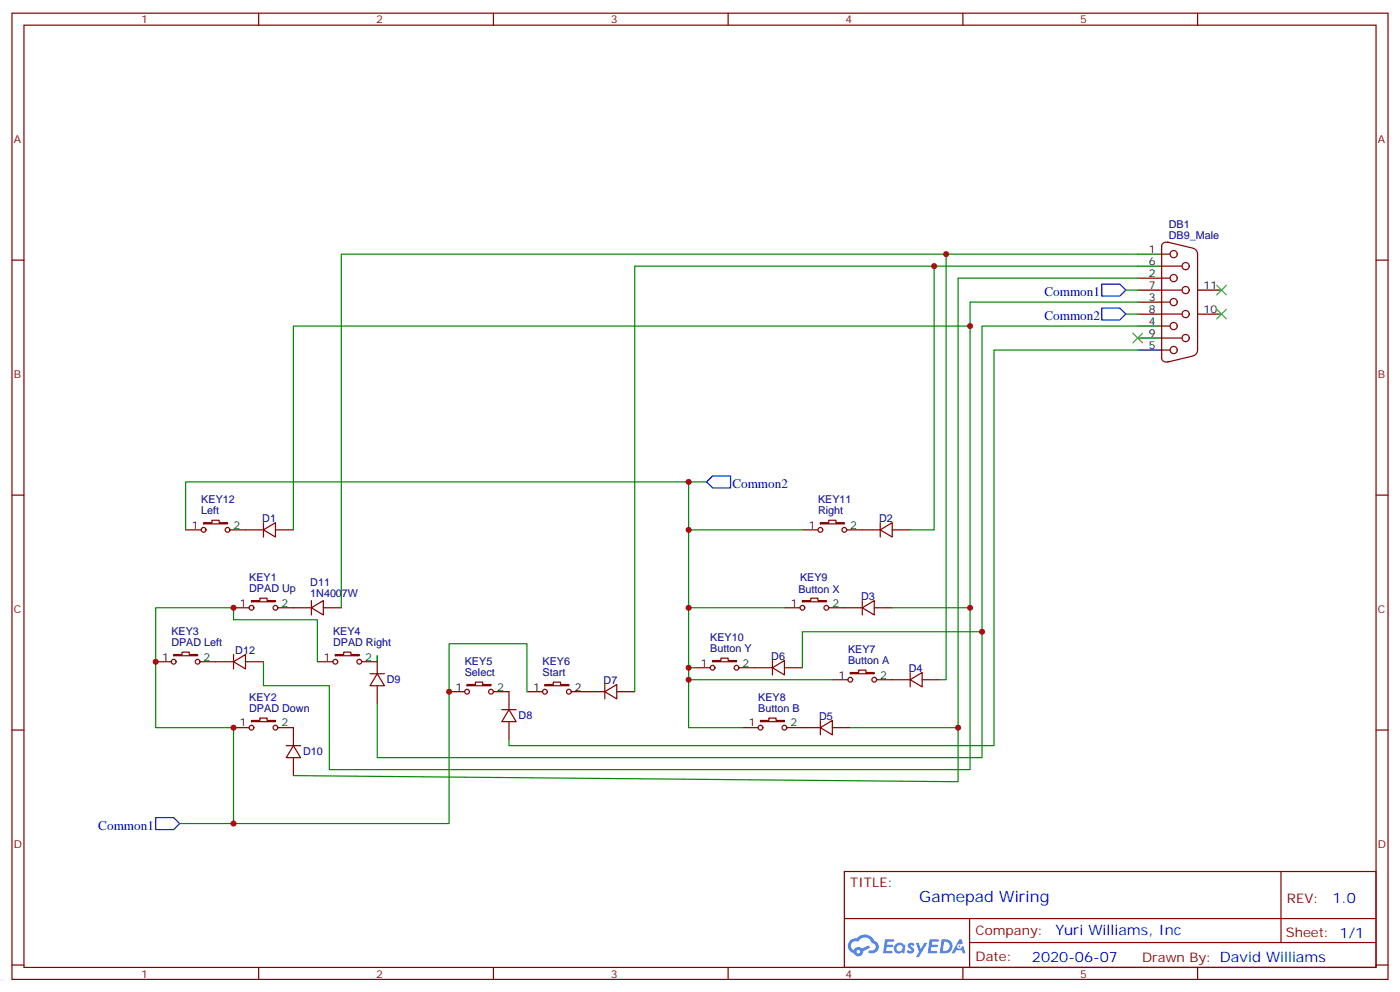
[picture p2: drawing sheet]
<svg xmlns="http://www.w3.org/2000/svg" width="412mm" height="292mm" viewBox="0 0 412 292" stroke-linecap="round" stroke-linejoin="round" font-family="sans-serif">
<g fill="none" stroke="#870000" stroke-width=".35">
<path d="M3.5 3.9h405.4v284.3h-405.4zM7.1 7.4h398.2v277.3h-398.2zM76.2 3.9v3.5M145.3 3.9v3.5M214.5 3.9v3.5M283.6 3.9v3.5M352.8 3.9v3.5M3.5 76.6h3.6M405.3 76.6h3.6M3.5 145.7h3.6M405.3 145.7h3.6M3.5 214.8h3.6"/>
<path d="M405.3 214.8h3.6M248.7 256.5h156.6v28.2h-156.6zM377.3 256.5v20.9M248.7 270.3h156.5M285.6 277.4h119.6M285.6 270.3v14.1M3.5 284h3.6M76.2 284.7v3.5M145.3 284.7v3.5M214.5 284.7v3.5M283.6 284.7v3.5M352.8 284.7v3.5"/>
<path d="M405.3 284h3.6"/>
</g>
<g fill="#5487ff">
<path d="M267.7 277.6a1.22 1.22 0 0 1 1.7 .3l-.4 .6a.47 .47 0 0 0-.3-.4 .47 .47 0 0 0-.5 .2l.1 .2a1.14 1.14 0 0 1 .8 1.8 1.14 1.14 0 0 1-1.9-.1l-.2-.1 .5-.6 .7 .4a.29 .29 0 0 0 .3-.2 .29 .29 0 0 0-.2-.3 1.04 1.04 0 0 1-.6-1.8z"/>
<path d="M260.7 276.4h2.4l.3 .2-.2 .5h-1.8l-.1 .9h1.5l.3 .4-.3 .3h-1.6l-.2 1.1 1.7 .1 .2 .3-.2 .3-2.6 .1z"/>
<path d="M273.8 276.4h2.4l.3 .2-.1 .5h-1.8l-.2 .9h1.6l.3 .4-.4 .3h-1.6l-.1 1.1 1.7 .1 .2 .3-.2 .3h-2.6z"/>
<path d="M282.6 276.4h.7l.3 1.3-.6 .3a.69 .69 0 0 0-1 .2 .69 .69 0 0 0 .4 1 .69 .69 0 0 0 .9-.6l.5-.3 .6 2.2h-.8l-.2-.8h-1.8l-.5 .8h-.8z"/>
<path d="M269.8 277.5h.8l.6 1.8 1.1-1.8h.9l-2.6 4.2h-.8l.9-1.6z"/>
<path d="M277.4 276.4l-.6 4.2h1.3a2.11 2.11 0 0 0 2.5-2.2 2.11 2.11 0 0 0-2.5-2zM278.1 277.1a1.39 1.39 0 0 1 1.7 1.5 1.39 1.39 0 0 1-1.8 1.2h-.3z"/>
<path d="M263.7 278a1.54 1.54 0 0 0-.1 2.2 1.54 1.54 0 0 0 2.2 .1l.6 .3 .3-2.3-.2-.3h-.4a1.49 1.49 0 0 0-2.4 0zM264 279a.94 .94 0 0 1 1.8 0 .94 .94 0 0 1-1.8 0z"/>
<path d="M250.4 276.8a2.18 2.18 0 0 0 1.1 3.7 1.44 1.44 0 0 0 1.6 .9 1.44 1.44 0 0 0 1.2-1.5l2-1-.5-.7-1.9 1a1.47 1.47 0 0 0-2.4 .4 1.39 1.39 0 0 1-.7-1.9 1.39 1.39 0 0 1 2-.5 2.12 2.12 0 0 1 2.2-1.3 2.12 2.12 0 0 1 1.9 1.7 1.14 1.14 0 0 1 1.1 1.4 1.14 1.14 0 0 1-1.7 .7 .43 .43 0 0 0-.5 .4 .43 .43 0 0 0 .4 .5 1.98 1.98 0 0 0 2.5-1.3 1.98 1.98 0 0 0-1.2-2.5 3.1 3.1 0 0 0-5.3-.7l-.9 .1zM252.3 280.1a.55 .55 0 0 1 1.1 0 .55 .55 0 0 1-1.1 0z"/>
<circle cx="282.6" cy="278.5" r=".26"/>
</g>
<g fill="none" stroke="#870000" stroke-width=".35">
<path d="M342.2 74.8h2.5M342.2 78.3h6M342.2 72.3v33.2M344 71.3l7.4 1.7M344.1 71.3a1.31 1.31 0 0 0-1.9 1.1M351.5 73.1a1.77 1.77 0 0 1 1.3 1.7v28.2a1.77 1.77 0 0 1-1.3 1.7M342.2 81.8h2.5M342.2 88.9h2.5M342.2 96h2.5M342.2 85.4h6M342.2 92.4h6M342.2 99.5h6"/>
<path d="M342.2 103h2.5M342.2 105.4a1.41 1.41 0 0 0 1.9 1.1M351.4 104.8l-7.4 1.7M54.7 155.9h4.6M60 153.8h2.4v-.7h2.2v.7h2.4v.4h-7zM67.7 155.9h9.9M77.6 155.9l3.5-2.1v4.2zM77.6 153.8v4.2M81.1 155.9h5.3M236.4 155.9h4.5M241.7 153.8h2.4v-.7h2.1v.7h2.5v.4h-7zM249.4 155.9h9.9"/>
<path d="M259.3 155.9l3.5-2.1v4.2zM259.3 153.8v4.2M262.8 155.9h5.3M68.8 178.9h4.6M74.1 176.7h2.5v-.7h2.1v.7h2.4v.4h-7zM81.8 178.9h9.9M91.7 178.9l3.5-2.2v4.3zM91.7 176.7v4.3M95.2 178.9h5.3M231.1 178.9h4.6M236.4 176.7h2.4v-.7h2.1v.7h2.5v.4h-7zM244.1 178.9h9.9"/>
<path d="M254 178.9l3.5-2.2v4.3zM254 176.7v4.3M257.5 178.9h5.3M45.9 194.7h4.5M51.2 192.6h2.4v-.7h2.1v.7h2.5v.4h-7zM58.9 194.7h9.9M68.8 194.7l3.5-2.1v4.2zM68.8 192.6v4.2M72.3 194.7h5.3M93.5 194.7h4.6M98.8 192.6h2.4v-.7h2.2v.7h2.4v.4h-7zM106.5 194.7h4.6"/>
<path d="M109 198.3h4.2M111.1 198.3l2.1 3.5h-4.2zM111.1 193v5.3M204.6 196.5h4.6M209.9 194.4h2.5v-.7h2.1v.7h2.5v.3h-7.1zM217.7 196.5h9.8M227.5 196.5l3.6-2.1v4.2zM227.5 194.4v4.2M231.1 196.5h5.3M250.5 197.9h2.4v-.7h2.2v.7h2.4v.4h-7zM268.1 197.9v4.2M68.8 214.1h4.6"/>
<path d="M74.1 212h2.5v-.7h2.1v.7h2.4v.4h-7zM81.8 214.1h4.6v5.3M84.3 219.4h4.2M86.4 219.4l2.1 3.6h-4.2zM111.1 201.8v5.3M132.3 203.6h4.6M137.6 201.4h2.5v-.7h2.1v.7h2.4v.4h-7zM145.3 203.6h4.6v5.2M147.8 208.8h4.2M149.9 208.8l2.1 3.6h-4.2zM149.9 212.4v5.3M155.2 203.6h4.6"/>
<path d="M160.5 201.4h2.5v-.7h2.1v.7h2.5v.4h-7.1zM168.3 203.6h9.9M178.2 203.6l3.5-2.2v4.3zM178.2 201.4v4.3M181.7 203.6h5.3M218.7 214.1h4.6M224 212h2.5v-.7h2.1v.7h2.5v.4h-7.1zM231.8 214.1h9.9M241.7 214.1l3.5-2.1v4.3zM241.7 212v4.3M245.2 214.1h5.3M245.2 200h4.6"/>
<path d="M258.2 200h9.9M268.1 200l3.5-2.1v4.2zM271.6 200h5.3M86.4 223v5.2"/>
<circle cx="345.7" cy="74.8" r="1.06"/>
<circle cx="349.2" cy="78.3" r="1.06"/>
<circle cx="345.7" cy="96" r="1.06"/>
<circle cx="345.7" cy="81.8" r="1.06"/>
<circle cx="345.7" cy="88.9" r="1.06"/>
<circle cx="349.2" cy="99.5" r="1.06"/>
<circle cx="349.2" cy="85.4" r="1.06"/>
<circle cx="349.2" cy="92.4" r="1.06"/>
<circle cx="345.7" cy="103" r="1.06"/>
<circle cx="60" cy="155.9" r=".71"/>
<circle cx="67" cy="155.9" r=".71"/>
<circle cx="241.7" cy="155.9" r=".71"/>
<circle cx="248.7" cy="155.9" r=".71"/>
<circle cx="74.1" cy="178.9" r=".71"/>
<circle cx="81.1" cy="178.9" r=".71"/>
<circle cx="236.4" cy="178.9" r=".71"/>
<circle cx="243.4" cy="178.9" r=".71"/>
<circle cx="51.2" cy="194.7" r=".71"/>
<circle cx="58.2" cy="194.7" r=".71"/>
<circle cx="98.8" cy="194.7" r=".71"/>
<circle cx="105.8" cy="194.7" r=".71"/>
<circle cx="209.9" cy="196.5" r=".71"/>
<circle cx="217" cy="196.5" r=".71"/>
<circle cx="74.1" cy="214.1" r=".71"/>
<circle cx="81.1" cy="214.1" r=".71"/>
<circle cx="137.6" cy="203.6" r=".71"/>
<circle cx="144.6" cy="203.6" r=".71"/>
<circle cx="160.5" cy="203.6" r=".71"/>
<circle cx="167.6" cy="203.6" r=".71"/>
<circle cx="224" cy="214.1" r=".71"/>
<circle cx="231.1" cy="214.1" r=".71"/>
<circle cx="250.5" cy="200" r=".71"/>
<circle cx="257.5" cy="200" r=".71"/>
</g>
<path d="M335.1 74.8h7.1M335.1 78.3h7.1M335.1 81.8h7.1M335.1 88.9h7.1M335.1 96h7.1M335.1 85.4h7.1M335.1 92.4h7.1M335.1 99.5h7.1M352.8 85.4h7M352.8 92.4h7M335.1 103h7.1" fill="none" stroke="#000" stroke-width=".35"/>
<path d="M324.6 83.6h5.2l1.8 1.8-1.8 1.7h-5.2zM324.6 90.7h5.2l1.8 1.7-1.8 1.8h-5.2zM209.9 140.1h5.3v3.5h-5.3l-1.8-1.8zM45.9 240.6h5.3l1.7 1.8-1.7 1.7h-5.3z" fill="none" stroke="#00f" stroke-width=".35"/>
<g fill="none" stroke="#008700" stroke-width=".35">
<path d="M275.2 78.3h-88.2v125.3M278.7 74.8v125.2h-1.8M335.1 74.8h-234.6v104.1M335.1 78.3h-59.9v77.6h-7.1M285.8 96h-199.4v59.9M331.6 85.4h3.5M331.6 92.4h3.5M335.1 81.8h-52.9v132.3h-31.7M335.1 88.9h-49.3v90h-23M335.1 96h-45.8v89.9h-52.9v10.6M335.1 103h-42.3v116.4h-142.9v-1.7M54.7 155.9v-14.1h148.1v14.1h33.6"/>
<path d="M202.8 155.9v58.2h15.9M202.8 141.8h5.3M202.8 178.9h28.3M285.8 178.9v47.6h-188.8v-24.7h-19.4v-7.1M93.5 194.7v-12.3h-24.7v-3.5h-22.9v35.2h22.9v28.3h-15.9M111.1 193v1.7M202.8 196.5h1.8M289.3 185.9v37.1h-178.2v-15.9M155.2 203.6v-14.2h-22.9v53h-63.5M202.8 200h42.4M282.2 214.1v15.9l-195.8-1.8"/>
</g>
<path d="M333.7 98.1l2.8 2.8M336.5 98.1l-2.8 2.8M358.4 84l2.8 2.8M358.4 91l2.8 2.8M361.2 84l-2.8 2.8M361.2 91l-2.8 2.8" fill="none" stroke="#3c3" stroke-width=".35"/>
<g fill="#c00">
<circle cx="202.8" cy="196.5" r=".88"/>
<circle cx="202.8" cy="200" r=".88"/>
<circle cx="278.7" cy="74.8" r=".88"/>
<circle cx="68.8" cy="178.9" r=".88"/>
<circle cx="289.3" cy="185.9" r=".88"/>
<circle cx="285.8" cy="178.9" r=".88"/>
<circle cx="282.2" cy="214.1" r=".88"/>
<circle cx="285.8" cy="96" r=".88"/>
<circle cx="132.3" cy="203.6" r=".88"/>
<circle cx="68.8" cy="214.1" r=".88"/>
<circle cx="45.9" cy="194.7" r=".88"/>
<circle cx="68.8" cy="242.4" r=".88"/>
<circle cx="202.8" cy="155.9" r=".88"/>
<circle cx="202.8" cy="178.9" r=".88"/>
<circle cx="202.8" cy="141.8" r=".88"/>
<circle cx="275.2" cy="78.3" r=".88"/>
</g>
<text font-size="4.6" fill="#00f" x="270.8" y="265.5">Gamepad Wiring</text>
<g font-size="4.2" fill="#00f">
<text x="392.5" y="265.7">1.0</text>
<text x="310.9" y="275.3">Yuri Williams, Inc</text>
<text x="304" y="283.1">2020-06-07</text>
</g>
<g font-size="3.9" fill="#00f">
<text x="307.7" y="87.1">Common1</text>
<text x="307.7" y="94.2">Common2</text>
<text x="215.7" y="143.6">Common2</text>
<text x="29" y="244.1">Common1</text>
</g>
<g font-size="3.9" fill="#800">
<text x="250.5" y="261.1">TITLE:</text>
<text x="379.1" y="265.7">REV:</text>
<text x="287.4" y="275.3">Company:</text>
<text x="378.7" y="275.9">Sheet: 1/1</text>
<text x="287.4" y="282.9">Date:</text>
<text x="336.4" y="283">Draw</text>
<text x="346.6" y="283">n By: David Williams</text>
</g>
<g font-size="3.2" fill="#800">
<text x="41.6" y="6.9">1</text>
<text x="110.8" y="6.9">2</text>
<text x="179.9" y="6.9">3</text>
<text x="249.1" y="6.9">4</text>
<text x="318.2" y="6.9">5</text>
<text x="4.1" y="42">A</text>
<text x="405.9" y="42">A</text>
<text x="4.1" y="111.1">B</text>
<text x="405.9" y="111.1">B</text>
<text x="4.1" y="180.3">C</text>
<text x="405.9" y="180.3">C</text>
<text x="4.1" y="249.4">D</text>
<text x="405.9" y="249.4">D</text>
<text x="41.6" y="287.7">1</text>
<text x="110.8" y="287.7">2</text>
<text x="179.9" y="287.7">3</text>
<text x="249.1" y="287.7">4</text>
<text x="318.2" y="287.7">5</text>
</g>
<g font-size="3.2" fill="#000080">
<text x="344.3" y="70.2">DB9_Male</text>
<text x="344.3" y="67">DB1</text>
<text x="59.3" y="148.2">KEY12</text>
<text x="241" y="148.2">KEY11</text>
<text x="59.3" y="151.3">Left</text>
<text x="77.3" y="153.5">D1</text>
<text x="241" y="151.3">Right</text>
<text x="259" y="153.5">D2</text>
<text x="73.4" y="171.1">KEY1</text>
<text x="91.4" y="172.5">D11</text>
<text x="235.7" y="171.1">KEY9</text>
<text x="73.4" y="174.3">DPAD Up</text>
<text x="91.4" y="175.7">1N4007W</text>
<text x="235.2" y="174.6">Button X</text>
<text x="253.7" y="176.5">D3</text>
<text x="50.5" y="190.1">DPAD Left</text>
<text x="50.5" y="187">KEY3</text>
<text x="98.1" y="190.1">DPAD Right</text>
<text x="98.1" y="187">KEY4</text>
<text x="209.2" y="191.9">Button Y</text>
<text x="209.2" y="188.7">KEY10</text>
<text x="69.3" y="192.3">D12</text>
<text x="136.9" y="195.8">KEY5</text>
<text x="159.8" y="195.8">KEY6</text>
<text x="227.2" y="194.1">D6</text>
<text x="249.8" y="195.4">Button A</text>
<text x="249.8" y="192.3">KEY7</text>
<text x="267.7" y="197.6">D4</text>
<text x="114" y="201.1">D9</text>
<text x="136.9" y="199">Select</text>
<text x="159.8" y="199">Start</text>
<text x="177.8" y="201.2">D7</text>
<text x="73.4" y="209.5">DPAD Down</text>
<text x="73.4" y="206.4">KEY2</text>
<text x="223.3" y="209.5">Button B</text>
<text x="223.3" y="206.4">KEY8</text>
<text x="152.8" y="211.7">D8</text>
<text x="241.3" y="211.7">D5</text>
<text x="89.3" y="222.2">D10</text>
</g>
<g font-size="3.2">
<text x="338.4" y="74.4">1</text>
<text x="338.4" y="78">6</text>
<text x="338.4" y="81.5">2</text>
<text x="338.4" y="88.5">3</text>
<text x="338.4" y="85">7</text>
<text x="354.5" y="85">11</text>
<text x="338.4" y="95.6">4</text>
<text x="338.4" y="92.1">8</text>
<text x="354.5" y="92.1">10</text>
<text x="338.4" y="99.1">9</text>
<text x="338.4" y="102.7">5</text>
<text x="56.5" y="155.6">1</text>
<text x="68.8" y="155.6">2</text>
<text x="238.2" y="155.6">1</text>
<text x="250.5" y="155.6">2</text>
<text x="70.7" y="178.5">1</text>
<text x="82.9" y="178.5">2</text>
<text x="232.9" y="178.5">1</text>
<text x="245.2" y="178.5">2</text>
<text x="47.7" y="194.4">1</text>
<text x="60" y="194.4">2</text>
<text x="95.4" y="194.4">1</text>
<text x="107.6" y="194.4">2</text>
<text x="206.5" y="196.1">1</text>
<text x="218.7" y="196.1">2</text>
<text x="134.2" y="203.2">1</text>
<text x="146.4" y="203.2">2</text>
<text x="157.1" y="203.2">1</text>
<text x="169.3" y="203.2">2</text>
<text x="247" y="199.7">1</text>
<text x="259.3" y="199.7">2</text>
<text x="70.7" y="213.8">1</text>
<text x="82.9" y="213.8">2</text>
<text x="220.6" y="213.8">1</text>
<text x="232.8" y="213.8">2</text>
</g>
</svg>
